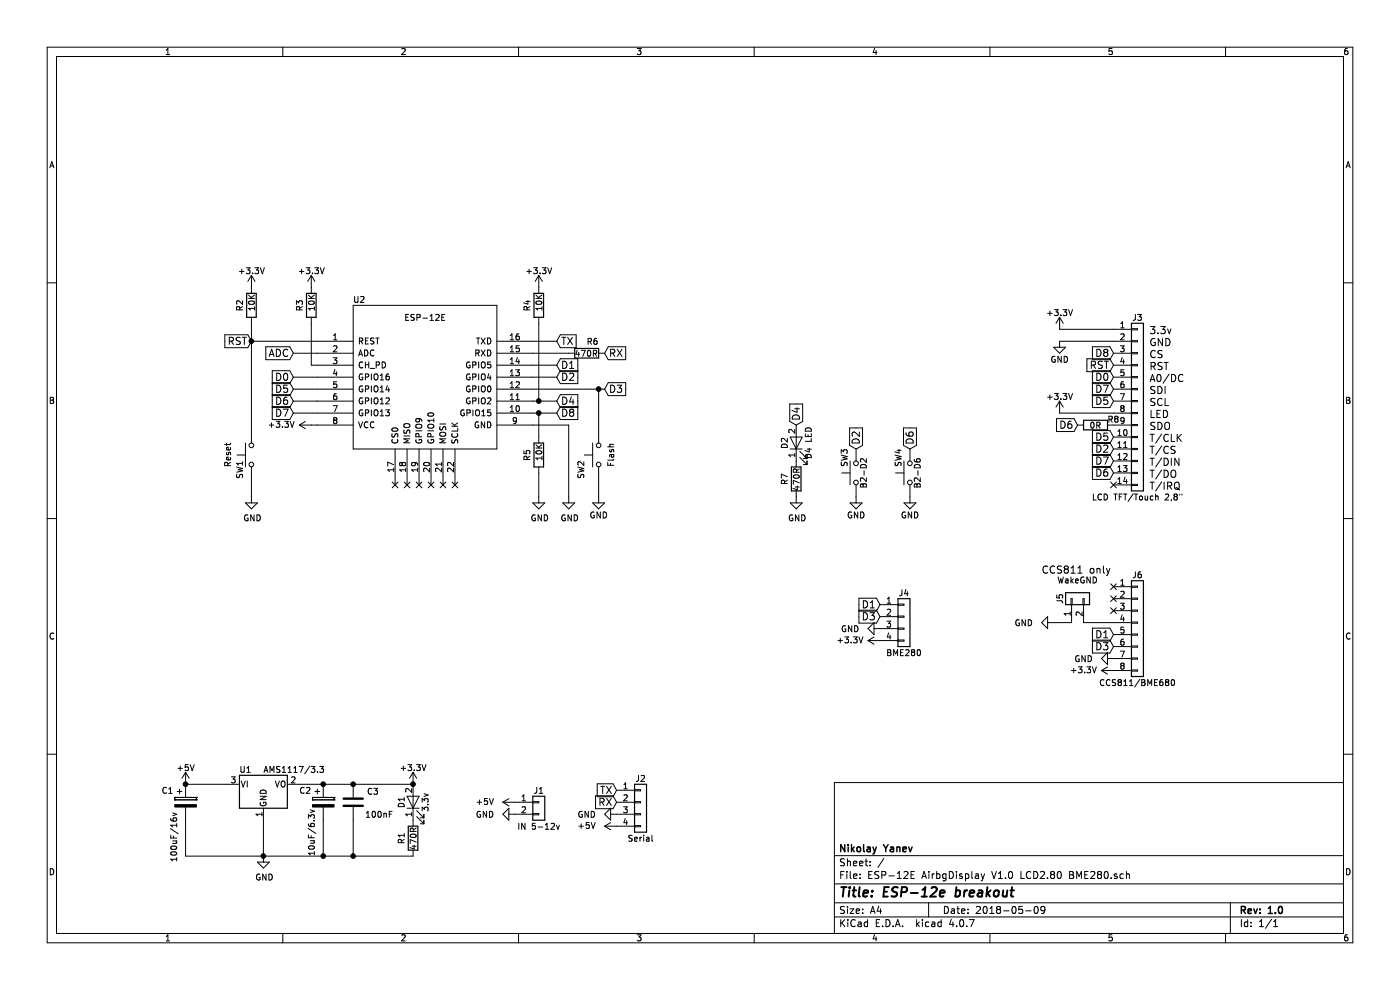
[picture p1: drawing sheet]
EESchema Schematic File Version 2
LIBS:power
LIBS:device
LIBS:transistors
LIBS:conn
LIBS:linear
LIBS:regul
LIBS:74xx
LIBS:cmos4000
LIBS:adc-dac
LIBS:memory
LIBS:xilinx
LIBS:microcontrollers
LIBS:dsp
LIBS:microchip
LIBS:analog_switches
LIBS:motorola
LIBS:texas
LIBS:intel
LIBS:audio
LIBS:interface
LIBS:digital-audio
LIBS:philips
LIBS:display
LIBS:cypress
LIBS:siliconi
LIBS:opto
LIBS:atmel
LIBS:contrib
LIBS:valves
LIBS:switches
LIBS:ESP8266
LIBS:ESP-12E AirbgDisplay V1.0 LCD2.80 BME280-cache
EELAYER 25 0
EELAYER END
$Descr A4 11693 8268
encoding utf-8
Sheet 1 1
Title "ESP-12e breakout"
Date "2018-05-09"
Rev "1.0"
Comp "Nikolay Yanev"
Comment1 ""
Comment2 ""
Comment3 ""
Comment4 ""
$EndDescr
NoConn ~ 3300 4050
NoConn ~ 3400 4050
NoConn ~ 3500 4050
NoConn ~ 3600 4050
NoConn ~ 3700 4050
NoConn ~ 3800 4050
$Comp
L C C3
U 1 1
P 2950 6700
F 0 "C3" H 3065 6792 50  0000 L CNN
F 1 "100nF" H 3050 6600 50  0000 L CNN
F 2 "Capacitors_SMD:C_1206_HandSoldering" H 3065 6608 50  0001 L CNN
F 3 "" H 2950 6700 50  0000 C CNN
	1    2950 6700
	1    0    0    -1  
$EndComp
$Comp
L R R2
U 1 1
P 2100 2550
F 0 "R2" V 2000 2500 50  0000 L CNN
F 1 "10K" V 2100 2500 50  0000 L CNN
F 2 "Resistors_SMD:R_1206_HandSoldering" V 2030 2550 50  0001 C CNN
F 3 "" H 2100 2550 50  0000 C CNN
	1    2100 2550
	1    0    0    -1  
$EndComp
$Comp
L R R3
U 1 1
P 2600 2550
F 0 "R3" V 2500 2500 50  0000 L CNN
F 1 "10K" V 2600 2500 50  0000 L CNN
F 2 "Resistors_SMD:R_1206_HandSoldering" V 2530 2550 50  0001 C CNN
F 3 "" H 2600 2550 50  0000 C CNN
	1    2600 2550
	1    0    0    -1  
$EndComp
$Comp
L R R4
U 1 1
P 4500 2550
F 0 "R4" V 4400 2500 50  0000 L CNN
F 1 "10K" V 4500 2500 50  0000 L CNN
F 2 "Resistors_SMD:R_1206_HandSoldering" V 4430 2550 50  0001 C CNN
F 3 "" H 4500 2550 50  0000 C CNN
	1    4500 2550
	1    0    0    -1  
$EndComp
$Comp
L R R5
U 1 1
P 4500 3800
F 0 "R5" V 4400 3750 50  0000 L CNN
F 1 "10K" V 4500 3750 50  0000 L CNN
F 2 "Resistors_SMD:R_1206_HandSoldering" V 4430 3800 50  0001 C CNN
F 3 "" H 4500 3800 50  0000 C CNN
	1    4500 3800
	1    0    0    -1  
$EndComp
$Comp
L GND #PWR01
U 1 1
P 4500 4150
F 0 "#PWR01" H 4500 3900 50  0001 C CNN
F 1 "GND" H 4508 3976 50  0000 C CNN
F 2 "" H 4500 4150 50  0000 C CNN
F 3 "" H 4500 4150 50  0000 C CNN
	1    4500 4150
	1    0    0    -1  
$EndComp
Wire Wire Line
	4450 3350 4650 3350
Wire Wire Line
	4450 3450 4650 3450
Wire Wire Line
	4500 3450 4500 3650
Wire Wire Line
	4500 4150 4500 3950
Connection ~ 4500 3350
$Comp
L +5V #PWR02
U 1 1
P 1550 6550
F 0 "#PWR02" H 1550 6400 50  0001 C CNN
F 1 "+5V" H 1550 6690 50  0000 C CNN
F 2 "" H 1550 6550 50  0000 C CNN
F 3 "" H 1550 6550 50  0000 C CNN
	1    1550 6550
	1    0    0    -1  
$EndComp
$Comp
L AZ1117-3.3 U1
U 1 1
P 2200 6550
F 0 "U1" H 2050 6675 50  0000 C CNN
F 1 "AMS1117/3.3" H 2200 6675 50  0000 L CNN
F 2 "TO_SOT_Packages_SMD:SOT-223-3_TabPin2" H 2200 6800 50  0001 C CIN
F 3 "" H 2200 6550 50  0001 C CNN
	1    2200 6550
	1    0    0    -1  
$EndComp
$Comp
L +3.3V #PWR03
U 1 1
P 2100 2400
F 0 "#PWR03" H 2100 2250 50  0001 C CNN
F 1 "+3.3V" H 2100 2540 50  0000 C CNN
F 2 "" H 2100 2400 50  0001 C CNN
F 3 "" H 2100 2400 50  0001 C CNN
	1    2100 2400
	1    0    0    -1  
$EndComp
$Comp
L +3.3V #PWR04
U 1 1
P 3450 6550
F 0 "#PWR04" H 3450 6400 50  0001 C CNN
F 1 "+3.3V" H 3450 6690 50  0000 C CNN
F 2 "" H 3450 6550 50  0001 C CNN
F 3 "" H 3450 6550 50  0001 C CNN
	1    3450 6550
	1    0    0    -1  
$EndComp
$Comp
L CP C1
U 1 1
P 1550 6700
F 0 "C1" H 1350 6800 50  0000 L CNN
F 1 "100uF/16v" V 1450 6200 50  0000 L CNN
F 2 "Capacitors_SMD:C_1812_HandSoldering" H 1588 6550 50  0001 C CNN
F 3 "" H 1550 6700 50  0001 C CNN
	1    1550 6700
	1    0    0    -1  
$EndComp
$Comp
L CP C2
U 1 1
P 2700 6700
F 0 "C2" H 2500 6800 50  0000 L CNN
F 1 "10uF/6.3v" V 2600 6250 50  0000 L CNN
F 2 "Capacitors_SMD:C_1206_HandSoldering" H 2738 6550 50  0001 C CNN
F 3 "" H 2700 6700 50  0001 C CNN
	1    2700 6700
	1    0    0    -1  
$EndComp
Wire Wire Line
	2500 6550 3450 6550
Connection ~ 2950 6550
Connection ~ 2700 6550
Wire Wire Line
	1900 6550 1550 6550
$Comp
L LED D1
U 1 1
P 3450 6700
F 0 "D1" H 3450 6800 50  0000 C CNN
F 1 "3.3v" H 3450 6600 50  0000 C CNN
F 2 "LEDs:LED_1206_HandSoldering" H 3450 6700 50  0001 C CNN
F 3 "" H 3450 6700 50  0001 C CNN
	1    3450 6700
	0    -1   -1   0   
$EndComp
$Comp
L R R1
U 1 1
P 3450 7000
F 0 "R1" V 3350 6950 50  0000 L CNN
F 1 "470R" V 3450 6900 50  0000 L CNN
F 2 "Resistors_SMD:R_1206_HandSoldering" V 3380 7000 50  0001 C CNN
F 3 "" H 3450 7000 50  0000 C CNN
	1    3450 7000
	1    0    0    -1  
$EndComp
Connection ~ 3450 6550
Connection ~ 1550 6550
$Comp
L GND #PWR05
U 1 1
P 2200 7150
F 0 "#PWR05" H 2200 6900 50  0001 C CNN
F 1 "GND" H 2208 6976 50  0000 C CNN
F 2 "" H 2200 7150 50  0000 C CNN
F 3 "" H 2200 7150 50  0000 C CNN
	1    2200 7150
	1    0    0    -1  
$EndComp
Wire Wire Line
	1550 7150 3450 7150
Wire Wire Line
	1550 7150 1550 6850
Wire Wire Line
	2950 6850 2950 7150
Connection ~ 2950 7150
Wire Wire Line
	2700 6850 2700 7150
Connection ~ 2700 7150
Wire Wire Line
	2200 6850 2200 7150
Connection ~ 2200 7150
$Comp
L GND #PWR06
U 1 1
P 4750 4150
F 0 "#PWR06" H 4750 3900 50  0001 C CNN
F 1 "GND" H 4758 3976 50  0000 C CNN
F 2 "" H 4750 4150 50  0000 C CNN
F 3 "" H 4750 4150 50  0000 C CNN
	1    4750 4150
	1    0    0    -1  
$EndComp
$Comp
L SW_Push SW1
U 1 1
P 2100 3800
F 0 "SW1" H 1900 3900 50  0000 L CNN
F 1 "Reset" H 2100 4000 50  0000 C CNN
F 2 "Buttons_Switches_SMD:SW_SPST_FSMSM" H 2100 4000 50  0001 C CNN
F 3 "" H 2100 4000 50  0001 C CNN
	1    2100 3800
	0    -1   -1   0   
$EndComp
$Comp
L +3.3V #PWR07
U 1 1
P 2600 3550
F 0 "#PWR07" H 2600 3400 50  0001 C CNN
F 1 "+3.3V" V 2600 3800 50  0000 C CNN
F 2 "" H 2600 3550 50  0001 C CNN
F 3 "" H 2600 3550 50  0001 C CNN
	1    2600 3550
	0    -1   -1   0   
$EndComp
$Comp
L SW_Push SW2
U 1 1
P 5000 3800
F 0 "SW2" H 4800 3950 50  0000 L CNN
F 1 "Flash" H 5000 3700 50  0000 C CNN
F 2 "Buttons_Switches_SMD:SW_SPST_FSMSM" H 5000 4000 50  0001 C CNN
F 3 "" H 5000 4000 50  0001 C CNN
	1    5000 3800
	0    -1   -1   0   
$EndComp
$Comp
L GND #PWR08
U 1 1
P 5000 4150
F 0 "#PWR08" H 5000 3900 50  0001 C CNN
F 1 "GND" H 5000 4000 50  0000 C CNN
F 2 "" H 5000 4150 50  0000 C CNN
F 3 "" H 5000 4150 50  0000 C CNN
	1    5000 4150
	1    0    0    -1  
$EndComp
Text GLabel 5050 2950 2    60   Input ~ 0
RX
Text GLabel 4650 2850 2    60   Input ~ 0
TX
Text GLabel 4650 3050 2    60   Input ~ 0
D1
Text GLabel 4650 3150 2    60   Input ~ 0
D2
Text GLabel 5050 3250 2    60   Input ~ 0
D3
Connection ~ 4500 3450
Text GLabel 4650 3350 2    60   Input ~ 0
D4
Text GLabel 4650 3450 2    60   Input ~ 0
D8
Wire Wire Line
	5000 4000 5000 4150
Wire Wire Line
	4500 3350 4500 2700
$Comp
L +3.3V #PWR09
U 1 1
P 4500 2400
F 0 "#PWR09" H 4500 2250 50  0001 C CNN
F 1 "+3.3V" H 4500 2540 50  0000 C CNN
F 2 "" H 4500 2400 50  0001 C CNN
F 3 "" H 4500 2400 50  0001 C CNN
	1    4500 2400
	1    0    0    -1  
$EndComp
$Comp
L +3.3V #PWR010
U 1 1
P 2600 2400
F 0 "#PWR010" H 2600 2250 50  0001 C CNN
F 1 "+3.3V" H 2600 2540 50  0000 C CNN
F 2 "" H 2600 2400 50  0001 C CNN
F 3 "" H 2600 2400 50  0001 C CNN
	1    2600 2400
	1    0    0    -1  
$EndComp
Wire Wire Line
	2600 2700 2600 3050
Text GLabel 2450 2950 0    60   Input ~ 0
ADC
Text GLabel 2450 3150 0    60   Input ~ 0
D0
Text GLabel 2450 3250 0    60   Input ~ 0
D5
Text GLabel 2450 3350 0    60   Input ~ 0
D6
Text GLabel 2450 3450 0    60   Input ~ 0
D7
$Comp
L GND #PWR011
U 1 1
P 2100 4150
F 0 "#PWR011" H 2100 3900 50  0001 C CNN
F 1 "GND" H 2108 3976 50  0000 C CNN
F 2 "" H 2100 4150 50  0000 C CNN
F 3 "" H 2100 4150 50  0000 C CNN
	1    2100 4150
	1    0    0    -1  
$EndComp
Wire Wire Line
	4450 3550 4750 3550
Wire Wire Line
	4750 3550 4750 4150
Wire Wire Line
	4450 3250 5050 3250
Connection ~ 5000 3250
Wire Wire Line
	4450 3150 4650 3150
Wire Wire Line
	4450 3050 4650 3050
Wire Wire Line
	4450 2950 4750 2950
Wire Wire Line
	4450 2850 4650 2850
Wire Wire Line
	2600 3050 2650 3050
Wire Wire Line
	2450 3450 2650 3450
Wire Wire Line
	2450 3350 2650 3350
Wire Wire Line
	2450 3250 2650 3250
Wire Wire Line
	2450 3150 2650 3150
Wire Wire Line
	2450 2950 2650 2950
Wire Wire Line
	2100 2700 2100 3600
Connection ~ 2100 2850
Wire Wire Line
	2100 4000 2100 4150
Wire Wire Line
	5000 3250 5000 3600
Wire Wire Line
	2600 3550 2650 3550
Wire Wire Line
	2650 2850 2100 2850
$Comp
L Conn_01x02 J1
U 1 1
P 4500 6700
F 0 "J1" H 4500 6800 50  0000 C CNN
F 1 "IN 5-12v" H 4500 6500 50  0000 C CNN
F 2 "Pin_Headers:Pin_Header_Straight_1x02_Pitch2.54mm" H 4500 6700 50  0001 C CNN
F 3 "" H 4500 6700 50  0001 C CNN
	1    4500 6700
	1    0    0    -1  
$EndComp
$Comp
L Conn_01x04 J2
U 1 1
P 5350 6700
F 0 "J2" H 5350 6900 50  0000 C CNN
F 1 "Serial" H 5350 6400 50  0000 C CNN
F 2 "Pin_Headers:Pin_Header_Angled_1x04_Pitch2.54mm" H 5350 6700 50  0001 C CNN
F 3 "" H 5350 6700 50  0001 C CNN
	1    5350 6700
	1    0    0    -1  
$EndComp
Text GLabel 5150 6700 0    60   Input ~ 0
RX
Text GLabel 5150 6600 0    60   Input ~ 0
TX
$Comp
L GND #PWR012
U 1 1
P 5150 6800
F 0 "#PWR012" H 5150 6550 50  0001 C CNN
F 1 "GND" V 5150 6550 50  0000 C CNN
F 2 "" H 5150 6800 50  0000 C CNN
F 3 "" H 5150 6800 50  0000 C CNN
	1    5150 6800
	0    1    1    0   
$EndComp
$Comp
L GND #PWR013
U 1 1
P 4300 6800
F 0 "#PWR013" H 4300 6550 50  0001 C CNN
F 1 "GND" V 4300 6550 50  0000 C CNN
F 2 "" H 4300 6800 50  0000 C CNN
F 3 "" H 4300 6800 50  0000 C CNN
	1    4300 6800
	0    1    1    0   
$EndComp
$Comp
L +5V #PWR014
U 1 1
P 5150 6900
F 0 "#PWR014" H 5150 6750 50  0001 C CNN
F 1 "+5V" V 5150 7150 50  0000 C CNN
F 2 "" H 5150 6900 50  0000 C CNN
F 3 "" H 5150 6900 50  0000 C CNN
	1    5150 6900
	0    -1   -1   0   
$EndComp
$Comp
L +5V #PWR015
U 1 1
P 4300 6700
F 0 "#PWR015" H 4300 6550 50  0001 C CNN
F 1 "+5V" V 4300 6950 50  0000 C CNN
F 2 "" H 4300 6700 50  0000 C CNN
F 3 "" H 4300 6700 50  0000 C CNN
	1    4300 6700
	0    -1   -1   0   
$EndComp
$Comp
L R R6
U 1 1
P 4900 2950
F 0 "R6" V 4800 2950 50  0000 L CNN
F 1 "470R" V 4900 2850 50  0000 L CNN
F 2 "Resistors_SMD:R_1206_HandSoldering" V 4830 2950 50  0001 C CNN
F 3 "" H 4900 2950 50  0000 C CNN
	1    4900 2950
	0    1    1    0   
$EndComp
$Comp
L ESP-12E U2
U 1 1
P 3550 3150
F 0 "U2" H 3000 3800 50  0000 C CNN
F 1 "ESP-12E" H 3550 3650 50  0000 C CNN
F 2 "ESP8266:ESP-12E_SMD" H 3550 3150 50  0001 C CNN
F 3 "" H 3550 3150 50  0001 C CNN
	1    3550 3150
	1    0    0    -1  
$EndComp
$Comp
L LED D2
U 1 1
P 6650 3700
F 0 "D2" H 6650 3800 50  0000 C CNN
F 1 "D4 LED" H 6650 3600 50  0000 C CNN
F 2 "LEDs:LED_1206_HandSoldering" H 6650 3700 50  0001 C CNN
F 3 "" H 6650 3700 50  0001 C CNN
	1    6650 3700
	0    -1   -1   0   
$EndComp
$Comp
L R R7
U 1 1
P 6650 4000
F 0 "R7" V 6550 3950 50  0000 L CNN
F 1 "470R" V 6650 3900 50  0000 L CNN
F 2 "Resistors_SMD:R_1206_HandSoldering" V 6580 4000 50  0001 C CNN
F 3 "" H 6650 4000 50  0000 C CNN
	1    6650 4000
	1    0    0    -1  
$EndComp
$Comp
L GND #PWR016
U 1 1
P 6650 4150
F 0 "#PWR016" H 6650 3900 50  0001 C CNN
F 1 "GND" H 6658 3976 50  0000 C CNN
F 2 "" H 6650 4150 50  0000 C CNN
F 3 "" H 6650 4150 50  0000 C CNN
	1    6650 4150
	1    0    0    -1  
$EndComp
Text GLabel 6650 3550 1    60   Input ~ 0
D4
$Comp
L Conn_01x14 J3
U 1 1
P 9500 3350
F 0 "J3" H 9500 4050 50  0000 C CNN
F 1 "LCD TFT/Touch 2,8\"" H 9500 2550 50  0000 C CNN
F 2 "Pin_Headers:Pin_Header_Straight_1x14_Pitch2.54mm" H 9500 3350 50  0001 C CNN
F 3 "" H 9500 3350 50  0001 C CNN
	1    9500 3350
	1    0    0    -1  
$EndComp
NoConn ~ 9300 4050
Text Notes 9600 2800 0    60   ~ 0
3.3v
Text Notes 9600 2900 0    60   ~ 0
GND
Text Notes 9600 3000 0    60   ~ 0
CS
Text Notes 9600 3100 0    60   ~ 0
RST
Text Notes 9600 3200 0    60   ~ 0
A0/DC
Text Notes 9600 3300 0    60   ~ 0
SDI
Text Notes 9600 3400 0    60   ~ 0
SCL
Text Notes 9600 3500 0    60   ~ 0
LED
Text Notes 9600 3600 0    60   ~ 0
SDO
Text Notes 9600 3700 0    60   ~ 0
T/CLK
Text Notes 9600 3800 0    60   ~ 0
T/CS
Text Notes 9600 3900 0    60   ~ 0
T/DIN
Text Notes 9600 4000 0    60   ~ 0
T/DO
Text Notes 9600 4100 0    60   ~ 0
T/IRQ
$Comp
L +3.3V #PWR017
U 1 1
P 8850 2750
F 0 "#PWR017" H 8850 2600 50  0001 C CNN
F 1 "+3.3V" H 8850 2890 50  0000 C CNN
F 2 "" H 8850 2750 50  0001 C CNN
F 3 "" H 8850 2750 50  0001 C CNN
	1    8850 2750
	1    0    0    -1  
$EndComp
$Comp
L +3.3V #PWR018
U 1 1
P 8850 3450
F 0 "#PWR018" H 8850 3300 50  0001 C CNN
F 1 "+3.3V" H 8850 3590 50  0000 C CNN
F 2 "" H 8850 3450 50  0001 C CNN
F 3 "" H 8850 3450 50  0001 C CNN
	1    8850 3450
	1    0    0    -1  
$EndComp
$Comp
L GND #PWR019
U 1 1
P 8850 2850
F 0 "#PWR019" H 8850 2600 50  0001 C CNN
F 1 "GND" H 8850 2700 50  0000 C CNN
F 2 "" H 8850 2850 50  0000 C CNN
F 3 "" H 8850 2850 50  0000 C CNN
	1    8850 2850
	1    0    0    -1  
$EndComp
Wire Wire Line
	8850 2750 9300 2750
Wire Wire Line
	8850 2850 9300 2850
Wire Wire Line
	8850 3450 9300 3450
Text GLabel 9300 3750 0    60   Input ~ 0
D2
Text GLabel 9000 3550 0    60   Input ~ 0
D6
Text GLabel 9300 3950 0    60   Input ~ 0
D6
Text GLabel 9300 2950 0    60   Input ~ 0
D8
Text GLabel 2100 2850 0    60   Input ~ 0
RST
Text GLabel 9300 3050 0    60   Input ~ 0
RST
Text GLabel 9300 3150 0    60   Input ~ 0
D0
Text GLabel 9300 3250 0    60   Input ~ 0
D7
Text GLabel 9300 3350 0    60   Input ~ 0
D5
Text GLabel 9300 3650 0    60   Input ~ 0
D5
Text GLabel 9300 3850 0    60   Input ~ 0
D7
$Comp
L R R8
U 1 1
P 9150 3550
F 0 "R8" V 9100 3650 50  0000 L CNN
F 1 "0R" V 9150 3500 50  0000 L CNN
F 2 "Resistors_SMD:R_1206_HandSoldering" V 9080 3550 50  0001 C CNN
F 3 "" H 9150 3550 50  0000 C CNN
	1    9150 3550
	0    1    1    0   
$EndComp
$Comp
L SW_Push SW3
U 1 1
P 7150 3950
F 0 "SW3" H 7200 4050 50  0000 L CNN
F 1 "B2-D2" H 7150 3890 50  0000 C CNN
F 2 "Buttons_Switches_SMD:SW_SPST_FSMSM" H 7150 4150 50  0001 C CNN
F 3 "" H 7150 4150 50  0001 C CNN
	1    7150 3950
	0    -1   -1   0   
$EndComp
$Comp
L SW_Push SW4
U 1 1
P 7600 3950
F 0 "SW4" H 7650 4050 50  0000 L CNN
F 1 "B2-D6" H 7600 3890 50  0000 C CNN
F 2 "Buttons_Switches_SMD:SW_SPST_FSMSM" H 7600 4150 50  0001 C CNN
F 3 "" H 7600 4150 50  0001 C CNN
	1    7600 3950
	0    -1   -1   0   
$EndComp
Text GLabel 7150 3750 1    60   Input ~ 0
D2
Text GLabel 7600 3750 1    60   Input ~ 0
D6
$Comp
L GND #PWR020
U 1 1
P 7150 4150
F 0 "#PWR020" H 7150 3900 50  0001 C CNN
F 1 "GND" H 7150 4000 50  0000 C CNN
F 2 "" H 7150 4150 50  0000 C CNN
F 3 "" H 7150 4150 50  0000 C CNN
	1    7150 4150
	1    0    0    -1  
$EndComp
$Comp
L GND #PWR021
U 1 1
P 7600 4150
F 0 "#PWR021" H 7600 3900 50  0001 C CNN
F 1 "GND" H 7600 4000 50  0000 C CNN
F 2 "" H 7600 4150 50  0000 C CNN
F 3 "" H 7600 4150 50  0000 C CNN
	1    7600 4150
	1    0    0    -1  
$EndComp
$Comp
L Conn_01x04 J4
U 1 1
P 7550 5150
F 0 "J4" H 7550 5350 50  0000 C CNN
F 1 "BME280" H 7550 4850 50  0000 C CNN
F 2 "Pin_Headers:Pin_Header_Straight_1x04_Pitch2.54mm" H 7550 5150 50  0001 C CNN
F 3 "" H 7550 5150 50  0001 C CNN
	1    7550 5150
	1    0    0    -1  
$EndComp
Text GLabel 7350 5050 0    60   Input ~ 0
D1
Text GLabel 7350 5150 0    60   Input ~ 0
D3
$Comp
L GND #PWR022
U 1 1
P 7350 5250
F 0 "#PWR022" H 7350 5000 50  0001 C CNN
F 1 "GND" V 7350 5000 50  0000 C CNN
F 2 "" H 7350 5250 50  0000 C CNN
F 3 "" H 7350 5250 50  0000 C CNN
	1    7350 5250
	0    1    1    0   
$EndComp
$Comp
L +3.3V #PWR023
U 1 1
P 7350 5350
F 0 "#PWR023" H 7350 5200 50  0001 C CNN
F 1 "+3.3V" V 7350 5600 50  0000 C CNN
F 2 "" H 7350 5350 50  0001 C CNN
F 3 "" H 7350 5350 50  0001 C CNN
	1    7350 5350
	0    -1   -1   0   
$EndComp
$Comp
L Conn_01x08 J6
U 1 1
P 9500 5200
F 0 "J6" H 9500 5600 50  0000 C CNN
F 1 "CCS811/BME680" H 9500 4700 50  0000 C CNN
F 2 "Pin_Headers:Pin_Header_Straight_1x08_Pitch2.54mm" H 9500 5200 50  0001 C CNN
F 3 "" H 9500 5200 50  0001 C CNN
	1    9500 5200
	1    0    0    -1  
$EndComp
$Comp
L Conn_01x02 J5
U 1 1
P 8950 5000
F 0 "J5" H 8950 5100 50  0000 C CNN
F 1 "WakeGND" V 9100 4950 50  0000 C CNN
F 2 "Pin_Headers:Pin_Header_Straight_1x02_Pitch2.54mm" H 8950 5000 50  0001 C CNN
F 3 "" H 8950 5000 50  0001 C CNN
	1    8950 5000
	0    -1   -1   0   
$EndComp
$Comp
L +3.3V #PWR024
U 1 1
P 9300 5600
F 0 "#PWR024" H 9300 5450 50  0001 C CNN
F 1 "+3.3V" V 9300 5850 50  0000 C CNN
F 2 "" H 9300 5600 50  0001 C CNN
F 3 "" H 9300 5600 50  0001 C CNN
	1    9300 5600
	0    -1   -1   0   
$EndComp
$Comp
L GND #PWR025
U 1 1
P 9300 5500
F 0 "#PWR025" H 9300 5250 50  0001 C CNN
F 1 "GND" V 9300 5250 50  0000 C CNN
F 2 "" H 9300 5500 50  0000 C CNN
F 3 "" H 9300 5500 50  0000 C CNN
	1    9300 5500
	0    1    1    0   
$EndComp
Text GLabel 9300 5400 0    60   Input ~ 0
D3
Text GLabel 9300 5300 0    60   Input ~ 0
D1
Wire Wire Line
	9300 5200 9050 5200
$Comp
L GND #PWR026
U 1 1
P 8800 5200
F 0 "#PWR026" H 8800 4950 50  0001 C CNN
F 1 "GND" V 8800 4950 50  0000 C CNN
F 2 "" H 8800 5200 50  0000 C CNN
F 3 "" H 8800 5200 50  0000 C CNN
	1    8800 5200
	0    1    1    0   
$EndComp
Wire Wire Line
	8950 5200 8800 5200
Text Notes 8700 4800 0    60   ~ 0
CCS811 only
NoConn ~ 9300 5100
NoConn ~ 9300 5000
NoConn ~ 9300 4900
$EndSCHEMATC
